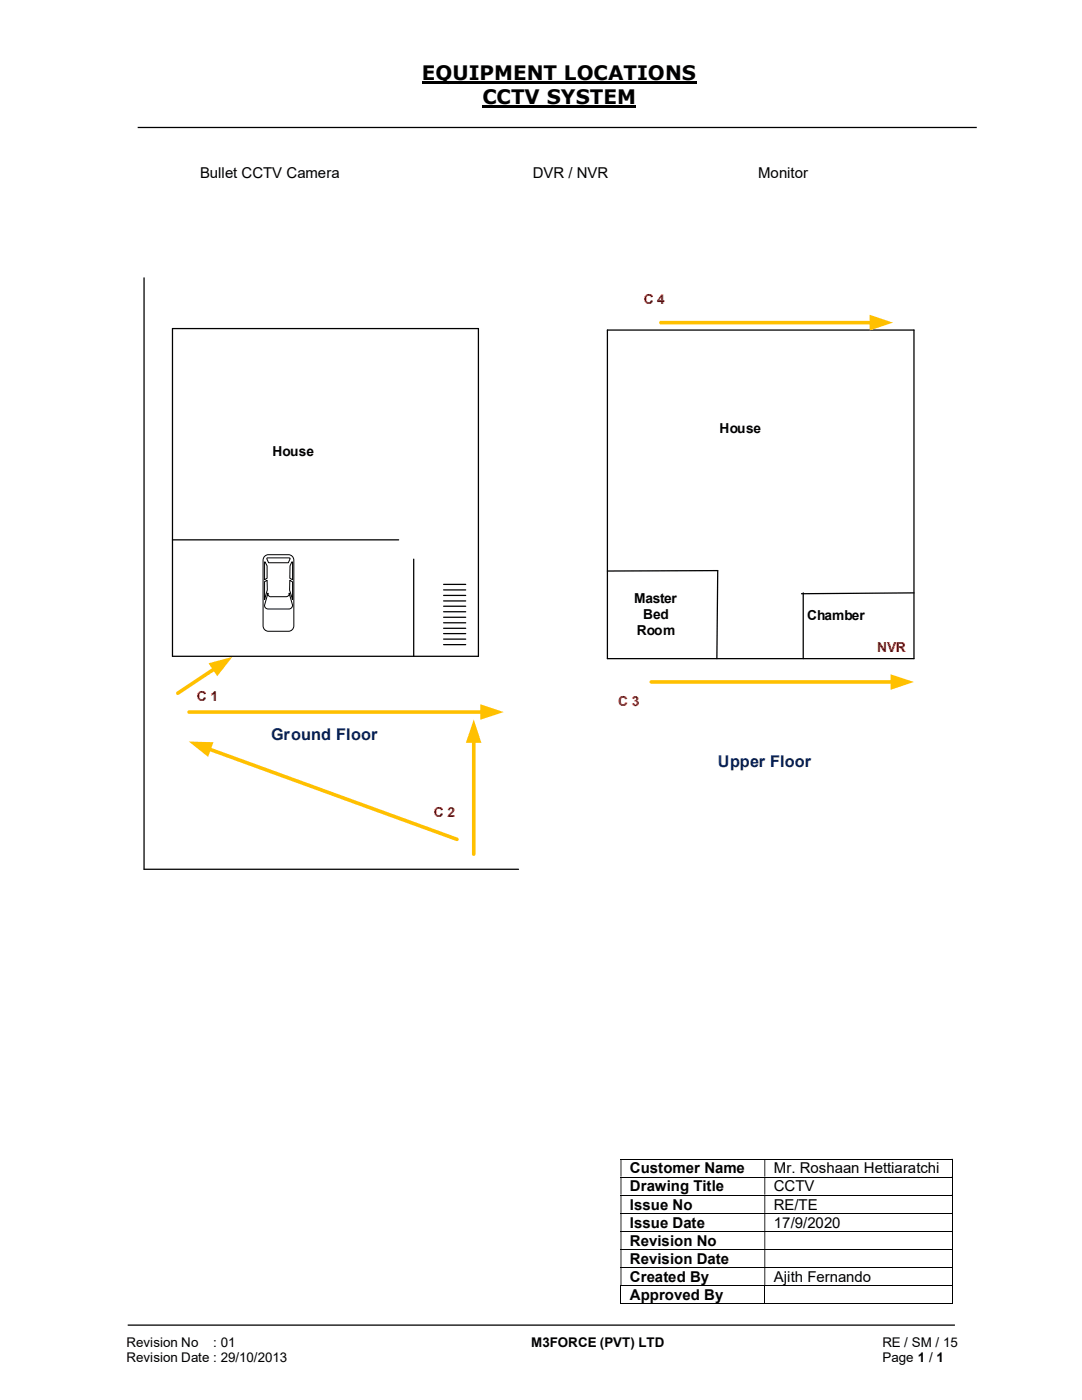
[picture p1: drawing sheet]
<svg xmlns="http://www.w3.org/2000/svg" width="216mm" height="279mm" viewBox="0 0 216 279" stroke-linecap="round" stroke-linejoin="round" font-family="sans-serif">
<path d="M84.2 16.5h54.8M96.3 21.3h30.7" fill="none" stroke="#000" stroke-width=".42"/>
<path d="M27.5 25.4h167.4M34.4 65.6h61.1v65.4h-61.1zM25.5 264.5h165" fill="none" stroke="#000" stroke-width=".25"/>
<g fill="none" stroke="#000" stroke-width=".2">
<path d="M123.8 231.3h66.1M123.8 234.9h66.1M123.8 238.5h66.1M190 231.4v3.4M190 235v3.4M190 238.6v3.5M123.8 242.1h66.1M123.8 245.7h66.1M123.8 249.3h66.1M123.8 252.9h66.1M123.8 256.5h66.1M123.9 256.6v3.6"/>
<path d="M152.6 256.6v3.6M190 242.2v3.5M190 245.8v3.5M190 249.4v3.5M190 253v3.5M190 256.6v3.6M123.8 260.1h28.7M152.7 260.1h37.2"/>
</g>
<g fill="#000">
<path d="M189.9 231.3h.2v.1h-.2zM123.8 231.4h.2v3.4h-.2zM152.5 231.4h.2v3.4h-.2z" fill-rule="evenodd"/>
<path d="M189.9 234.8h.2v.2h-.2zM123.8 235h.2v3.4h-.2zM152.5 235h.2v3.4h-.2z" fill-rule="evenodd"/>
<path d="M189.9 238.4h.2v.2h-.2zM123.8 238.6h.2v3.5h-.2zM152.5 238.6h.2v3.5h-.2z" fill-rule="evenodd"/>
<path d="M189.9 242.1h.2v.1h-.2zM123.8 242.2h.2v3.5h-.2zM152.5 242.2h.2v3.5h-.2z" fill-rule="evenodd"/>
<path d="M189.9 245.7h.2v.1h-.2zM123.8 245.8h.2v3.5h-.2zM152.5 245.8h.2v3.5h-.2z" fill-rule="evenodd"/>
<path d="M189.9 249.3h.2v.1h-.2zM123.8 249.4h.2v3.5h-.2zM152.5 249.4h.2v3.5h-.2z" fill-rule="evenodd"/>
<path d="M189.9 252.9h.2v.1h-.2zM123.8 253h.2v3.5h-.2zM152.5 253h.2v3.5h-.2z" fill-rule="evenodd"/>
</g>
<path d="M189.9 256.5h.2v.1h-.2zM189.9 260.1h.2v.1h-.2z" fill="#000"/>
<path d="M52.9 110.9l.7-.2h4a1.08 1.08 0 0 1 1 1.1v13.1a1.09 1.09 0 0 1-1 1.1h-4a1.08 1.08 0 0 1-1.1-1.1v-13.1v-.3z" fill-rule="evenodd" fill="#fff"/>
<path d="M52.9 110.9l.7-.2h4a1.08 1.08 0 0 1 1 1.1v13.1a1.09 1.09 0 0 1-1 1.1h-4a1.08 1.08 0 0 1-1.1-1.1v-13.1v-.3z" fill="none" stroke="#000" stroke-width=".2"/>
<path d="M53.5 118.4a.61 .61 0 0 0 .7 .7h2.8a.63 .63 0 0 0 .7-.7l.7 2.4a.75 .75 0 0 1-.7 .7h-4.2a.7 .7 0 0 1-.7-.7zM52.8 116.1l.5-.3v1.9l-.5 1.9zM52.8 112.1l.5 .8v2.5l-.5 .3zM53.3 111.4l4.4-.1 .2 .2-.4 .8h-3.9zM58.2 112.2h.2v3.5l-.6-.3 .1-2.5zM57.8 115.8l.6 .3v3.5l-.6-1.8z" fill-rule="evenodd" fill="#fff"/>
<path d="M52.8 116.1l.5-.3v1.9l-.5 1.9zM52.8 112.1l.5 .8v2.5l-.5 .3zM53.3 111.4l4.4-.1 .2 .2-.4 .8h-3.9zM53.5 118.4a.61 .61 0 0 0 .7 .7h2.8a.63 .63 0 0 0 .7-.7l.7 2.4a.75 .75 0 0 1-.7 .7h-4.2a.7 .7 0 0 1-.7-.7zM57.8 115.8l.6 .3v3.5l-.6-1.8zM58.2 112.2h.2v3.5l-.6-.3 .1-2.5z" fill="none" stroke="#000" stroke-width=".2"/>
<path d="M28.7 55.5v118h74.8M34.4 107.7h45.1M82.5 111.6v19.4M160.3 118.3v13.1" fill="none" stroke="#000" stroke-width=".25"/>
<path d="M41.7 149.5l49.5 18" fill="none" stroke="#ffc000" stroke-width=".72"/>
<path d="M37.7 148l4.9 .1-1.1 2.9z" fill="#ffc000"/>
<path d="M121.2 65.9h61.2v65.5h-61.2zM121.2 114l22-.1-.2 17.5" fill="none" stroke="#000" stroke-width=".25"/>
<path d="M131.9 64.4h42" fill="none" stroke="#ffc000" stroke-width=".72"/>
<path d="M173.5 62.8l4.7 1.6-4.7 1.6z" fill="#ffc000"/>
<path d="M130 136.1h48.1" fill="none" stroke="#ffc000" stroke-width=".72"/>
<path d="M177.7 134.6l4.7 1.5-4.7 1.6z" fill="#ffc000"/>
<path d="M88.5 116.6h4.4M88.5 118.8h4.4M88.5 117.7h4.4M88.5 119.9h4.4M88.5 123.2h4.4M88.5 125.4h4.4M88.5 124.3h4.4M88.5 126.4h4.4M88.5 128.7h4.4M88.5 127.6h4.4M88.5 122.1h4.4M88.5 121h4.4" fill="none" stroke="#000" stroke-width=".25"/>
<path d="M94.5 147.9v22.6" fill="none" stroke="#ffc000" stroke-width=".72"/>
<path d="M94.5 143.6l1.6 4.7h-3.1z" fill="#ffc000"/>
<path d="M182.4 118.3l-22.5 .2" fill="none" stroke="#000" stroke-width=".25"/>
<path d="M37.7 142.1h58.5" fill="none" stroke="#ffc000" stroke-width=".72"/>
<path d="M95.8 140.5l4.7 1.6-4.7 1.5z" fill="#ffc000"/>
<path d="M42.8 133.5l-7.3 4.8" fill="none" stroke="#ffc000" stroke-width=".72"/>
<path d="M41.6 132.4l4.8-1.3-3.1 3.9z" fill="#ffc000"/>
<g font-size="4">
<text x="84.2" y="16">EQUIPMENT LOCATIONS</text>
<text x="96.3" y="20.8">CCTV SYSTEM</text>
</g>
<g font-size="3.2" fill="#002060">
<text x="54.1" y="147.7">Ground Floor</text>
<text x="143.2" y="153.1">Upper Floor</text>
</g>
<g font-size="3">
<text x="39.9" y="35.5">Bullet CCTV Camera</text>
<text x="106.3" y="35.5">DVR / NVR</text>
<text x="151.3" y="35.5">Monitor</text>
<text x="125.7" y="234.2">Customer Name</text>
<text x="125.7" y="237.8">Drawing Title</text>
<text x="154.4" y="234.2">Mr. Roshaan Hettiaratchi</text>
<text x="154.4" y="237.8">CCTV</text>
<text x="125.7" y="241.4">Issue No</text>
<text x="125.7" y="245">Issue Date</text>
<text x="154.4" y="241.4">RE/TE</text>
<text x="154.4" y="245">17/9/2020</text>
<text x="125.7" y="248.6">Revision No</text>
<text x="125.7" y="252.2">Revision Date</text>
<text x="125.7" y="255.8">Created By</text>
<text x="154.4" y="255.8">Ajith Fernando</text>
<text x="125.7" y="259.4">Approved By</text>
</g>
<g font-size="2.7" fill="#c00000">
<text x="128.4" y="60.7">C 4</text>
<text x="175" y="130.1">NVR</text>
<text x="39.3" y="139.8">C 1</text>
<text x="123.4" y="141">C 3</text>
<text x="86.6" y="163">C 2</text>
</g>
<g font-size="2.7">
<text x="143.6" y="86.5">House</text>
<text x="54.4" y="91">House</text>
<text x="126.5" y="120.4">Master</text>
<text x="128.3" y="123.6">Bed</text>
<text x="161" y="123.8">Chamber</text>
<text x="127" y="126.8">Room</text>
<text x="25.2" y="268.8">Revision No</text>
<text x="42.6" y="268.8">: 01</text>
<text x="106" y="268.8">M3FORCE (PVT) LTD</text>
<text x="176.1" y="268.8">RE / SM / 15</text>
<text x="25.2" y="271.8">Revision Date : 29/10/2013</text>
<text x="176.1" y="271.8">Page 1 / 1</text>
</g>
</svg>
